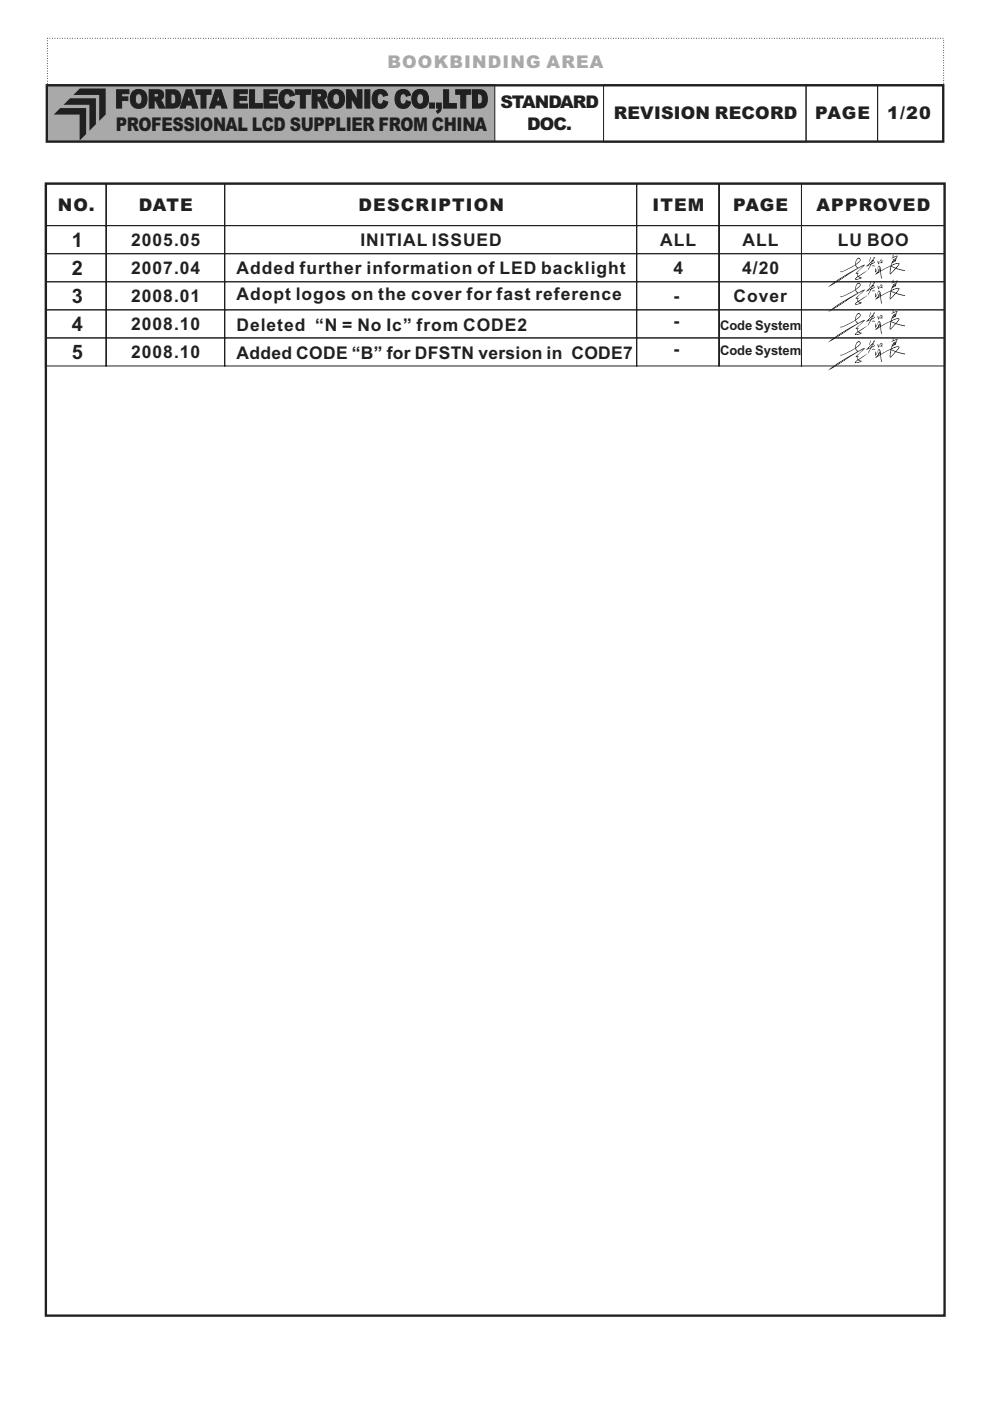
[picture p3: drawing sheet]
<svg xmlns="http://www.w3.org/2000/svg" width="210mm" height="297mm" viewBox="0 0 210 297" stroke-linecap="round" stroke-linejoin="round" font-family="sans-serif">
<path d="M10.1 18h94.8v12h-94.8z" fill-rule="evenodd" fill="#a8a9ad" stroke="#231f20" stroke-width=".21"/>
<path d="M128 18h42.9v12.1h-42.9zM170.9 18h15.2v12h-15.2zM186.1 18h14v12h-14z" fill="none" stroke="#231f20" stroke-width=".21"/>
<path d="M9.9 18.1h190.1v11.9h-190.1z" fill="none" stroke="#231f20" stroke-width=".5"/>
<path d="M10.1 8.1h190v10h-190z" fill="none" stroke="#231f20" stroke-width=".21" stroke-dasharray=".2 .4" stroke-linecap="butt"/>
<g fill="#231f20">
<path d="M14.8 20.8h5.5v5.5l-1.3 1.4v-5.5h-5.5z" fill-rule="evenodd"/>
<path d="M12.8 22.9h5.5v5.5l-1.4 1.4v-5.5h-5.5z" fill-rule="evenodd"/>
<path d="M16.9 18.8h5.5v5.5l-1.4 1.3v-5.5h-5.4z" fill-rule="evenodd"/>
</g>
<g fill="none" stroke="#231f20" stroke-width=".21">
<path d="M9.6 39h12.9v8.8h-12.9zM22.5 39h25.1v8.8h-25.1zM47.6 39h87.4v8.8h-87.4zM135 39h17.5v8.8h-17.5zM152.5 39h17.4v8.8h-17.4zM169.9 39h30.4v8.8h-30.4zM9.6 47.8h12.9v6h-12.9zM9.6 53.8h12.9v5.9h-12.9zM9.6 59.7h12.9v6h-12.9zM22.5 47.8h25.1v6h-25.1zM22.5 53.8h25.1v5.9h-25.1zM22.5 59.7h25.1v6h-25.1z"/>
<path d="M47.6 47.8h87.4v6h-87.4zM47.6 53.8h87.4v5.9h-87.4zM47.6 59.7h87.4v6h-87.4zM135 47.8h17.5v6h-17.5zM135 53.8h17.5v5.9h-17.5zM135 59.7h17.5v6h-17.5zM152.5 47.8h17.4v6h-17.4zM152.5 53.8h17.4v5.9h-17.4zM152.5 59.7h17.4v6h-17.4zM169.9 47.8h30.4v6h-30.4zM169.9 53.8h30.4v5.9h-30.4zM169.9 59.7h30.4v6h-30.4z"/>
</g>
<path d="M9.7 38.9h190.6v240h-190.6z" fill="none" stroke="#231f20" stroke-width=".5"/>
<g fill="#231f20">
<path d="M176.5 60.3l3.2-2zM181.5 59l.4-.3 .6 .2-1.1 .3zM181.7 55.1l-.2 .9 .8-.7v-.2l-.1-.3zM186 55.3h.2l.1 .5 .5-.8 .3 .2-.2 .4 .2 .1h-.5l.4-.4-.2-.2-.5 .9zM184 56.3l1-1.1-.1 .3a.96 .96 0 0 1-.9 .8zM185.2 55.3l.1 .3-.4 .2zM184.9 56.3h.4l.3 .2-.8-.1zM186.5 57.1l.1-.1-.3 .3zM186.6 57.2v.3l-.5 .3zM178.2 57.6h.3l2.4-1.2 .4-.3v-.3a1.26 1.26 0 0 1 .8-1.2 .46 .46 0 0 1 .3 .8l-.9 .8 .5 .6 1.4-.7-1.8 1.8 .5-.1-.2 .5 .1 .2 2-1.3 .5-1.1-.9 .4 1.4-1.4 .3-.6 .2 .1-.4 .6h.2l.2 .5a2.4 2.4 0 0 0-1.5 1.6l-1.9 1.3 .7 .3-.6 .3h-.9l.5-.6v-.6h-.4l.1-.1 1.6-1.6-7.6 4.6a34.2 34.2 0 0 1 6.3-4l-.5-.7-2.4 1.3-.4 .2h-.3zM188.9 56.4a2.32 2.32 0 0 1 1.7-.5l-.7 .9zM189 56.6l.8 .3-1 1.1zM189.4 55.3l.2-.1-.3 .3zM189.6 55h.2l-.3 .1zM185.5 56.9l.2 .6 .6-1.2 .2 .1 .2 .4 .1 .6 2.1-1.1 .1-.3a1.6 1.6 0 0 1 1-1.3l.1-.4-1.1 .5 .3-.2v-.6l.1 .5 .8-.3 .1 .1-.3 1.1-.2-.1-.6 .5-.2 .4a1.42 1.42 0 0 1 1.7-.2l-.6 .8 1.8 .5v.2l-2-.5-1.2 1.2-.1-.6 .2-1-.1-.1-1.9 1 .2 1.5-.2-.1-.2-1.3-1 .6 .9-1.3-.1-.4-.3 .4a.85 .85 0 0 1-.5 .8zM184.6 54.5l-.2 .6v.4z" fill-rule="evenodd"/>
<path d="M176.5 65.6l3.2-2.1zM181.5 64.3l.4-.3 .6 .2-1.1 .3zM181.7 60.4l-.2 .9 .8-.7v-.2l-.1-.3zM186 60.6h.2l.1 .5 .5-.8 .3 .1-.2 .5 .2 .1h-.5l.4-.4-.2-.2-.5 .9zM184 61.6l1-1.1-.1 .3a.96 .96 0 0 1-.9 .8zM185.2 60.6l.1 .3-.4 .2zM184.9 61.6h.4l.3 .2-.8-.1zM186.5 62.4l.1-.1-.3 .3zM186.6 62.5v.3l-.5 .3zM178.2 62.9h.3l2.4-1.2 .4-.3v-.3a1.26 1.26 0 0 1 .8-1.2 .46 .46 0 0 1 .3 .8l-.9 .8 .5 .6 1.4-.7-1.8 1.8 .5-.1-.2 .5 .1 .2 2-1.3 .5-1.1-.9 .3 1.4-1.3 .3-.6 .2 .1-.4 .6h.2l.2 .5a2.4 2.4 0 0 0-1.5 1.5l-1.9 1.4 .7 .3-.6 .3h-.9l.5-.6v-.6h-.4l.1-.1 1.6-1.6-7.6 4.6a34.2 34.2 0 0 1 6.3-4l-.5-.7-2.4 1.3-.4 .2h-.3zM188.9 61.7a2.32 2.32 0 0 1 1.7-.5l-.7 .9zM189 61.9l.8 .3-1 1.1zM189.4 60.6l.2-.1-.3 .3zM189.6 60.3h.2l-.3 .1zM185.5 62.2l.2 .6 .6-1.2 .2 .1 .2 .4 .1 .6 2.1-1.1 .1-.3a1.6 1.6 0 0 1 1-1.3l.1-.4-1.1 .5 .3-.2v-.6l.1 .5 .8-.3 .1 .1-.3 1.1-.2-.1-.6 .5-.2 .4a1.42 1.42 0 0 1 1.7-.2l-.6 .8 1.8 .5v.1l-2-.4-1.2 1.2-.1-.6 .2-1-.1-.1-1.9 1 .2 1.5-.2-.1-.2-1.3-1 .6 .9-1.3-.1-.5-.3 .5a.85 .85 0 0 1-.5 .8zM184.6 59.7l-.2 .7v.4z" fill-rule="evenodd"/>
<path d="M176.5 72l3.2-2zM181.5 70.7l.4-.3 .6 .3-1.1 .2zM181.7 66.8l-.2 .9 .8-.7v-.2l-.1-.2zM186 67.1l.2-.1 .1 .6 .5-.9 .3 .2-.2 .4 .2 .2-.5-.1 .4-.4-.2-.1-.5 .8zM184 68l1-1-.1 .2a.96 .96 0 0 1-.9 .8zM185.2 67l.1 .3-.4 .2zM184.9 68.1l.4-.1 .3 .2h-.8zM186.5 68.8h.1l-.3 .3zM186.6 69v.2l-.5 .3zM178.2 69.3h.3l2.4-1.2 .4-.3v-.2a1.26 1.26 0 0 1 .8-1.2 .46 .46 0 0 1 .3 .7l-.9 .8 .5 .6 1.4-.7-1.8 1.8h.5l-.2 .5 .1 .1 2-1.2 .5-1.1-.9 .3 1.4-1.4 .3-.5h.2l-.4 .6h.2l.2 .5a2.4 2.4 0 0 0-1.5 1.6l-1.9 1.3 .7 .3-.6 .3-.9 .1 .5-.7v-.6l-.4 .1 .1-.2 1.6-1.6-7.6 4.6a34.2 34.2 0 0 1 6.3-4l-.5-.6-2.4 1.2-.4 .2h-.3zM188.9 68.1a2.32 2.32 0 0 1 1.7-.5l-.7 .9zM189 68.3l.8 .3-1 1.1zM189.4 67l.2-.1-.3 .4zM189.6 66.7h.2l-.3 .2zM185.5 68.6l.2 .7 .6-1.3 .2 .1 .2 .4 .1 .6 2.1-1.1 .1-.3a1.6 1.6 0 0 1 1-1.3l.1-.3-1.1 .4 .3-.2v-.6l.1 .5 .8-.3 .1 .1-.3 1.2-.2-.1-.6 .5-.2 .3a1.42 1.42 0 0 1 1.7-.2l-.6 .9 1.8 .4v.2l-2-.5-1.2 1.2-.1-.6 .2-1-.1-.1-1.9 1.1 .2 1.4-.2-.1-.2-1.3-1 .6 .9-1.3-.1-.4-.3 .4a.85 .85 0 0 1-.5 .8zM184.6 66.2l-.2 .6v.4z" fill-rule="evenodd"/>
<path d="M176.5 78l3.2-2.1zM181.5 76.7l.4-.3 .6 .2-1.1 .3zM181.7 72.8l-.2 .9 .8-.7v-.2l-.1-.3zM186 73h.2l.1 .5 .5-.8 .3 .1-.2 .5 .2 .1h-.5l.4-.4-.2-.2-.5 .9zM184 73.9l1-1-.1 .2a.96 .96 0 0 1-.9 .8zM185.2 73l.1 .3-.4 .2zM184.9 74h.4l.3 .1h-.8zM186.5 74.8l.1-.1-.3 .3zM186.6 74.9v.2l-.5 .4zM178.2 75.2l.3 .1 2.4-1.2 .4-.3v-.3a1.26 1.26 0 0 1 .8-1.2 .46 .46 0 0 1 .3 .8l-.9 .7 .5 .6 1.4-.6-1.8 1.8 .5-.1-.2 .5 .1 .2 2-1.3 .5-1.1-.9 .3 1.4-1.4 .3-.5 .2 .1-.4 .5 .2 .1 .2 .4a2.4 2.4 0 0 0-1.5 1.6l-1.9 1.4 .7 .3-.6 .3h-.9l.5-.6v-.6h-.4l.1-.2 1.6-1.5-7.6 4.6a34.2 34.2 0 0 1 6.3-4.1l-.5-.6-2.4 1.3-.4 .2h-.3zM188.9 74.1l1.1-.5h.6l-.7 .9zM189 74.3l.8 .3-1 1.1zM189.4 72.9h.2l-.3 .3zM189.6 72.7l.2-.1-.3 .2zM185.5 74.5l.2 .7 .6-1.2h.2l.2 .5 .1 .6 2.1-1.2 .1-.2a1.6 1.6 0 0 1 1-1.3l.1-.4-1.1 .5 .3-.2v-.6l.1 .5 .8-.3 .1 .1-.3 1.1-.2-.1-.6 .5-.2 .4a1.42 1.42 0 0 1 1.7-.3l-.6 .9 1.8 .5v.1l-2-.5-1.2 1.3-.1-.6 .2-1.1h-.1l-1.9 1 .2 1.5-.2-.1-.2-1.3-1 .6 .9-1.4-.1-.4-.3 .4a.85 .85 0 0 1-.5 .9zM184.6 72.1l-.2 .7v.4z" fill-rule="evenodd"/>
</g>
<path d="M9.6 65.7h12.9v5.9h-12.9zM9.6 71.6h12.9v6h-12.9zM22.5 65.7h25.1v5.9h-25.1zM22.5 71.6h25.1v6h-25.1zM47.6 65.7h87.4v5.9h-87.4zM47.6 71.6h87.4v6h-87.4zM135 65.7h17.5v5.9h-17.5zM135 71.6h17.5v6h-17.5zM152.5 65.7h17.4v5.9h-17.4zM152.5 71.6h17.4v6h-17.4zM169.9 65.7h30.4v5.9h-30.4zM169.9 71.6h30.4v6h-30.4z" fill="none" stroke="#231f20" stroke-width=".21"/>
<text font-size="5.4" fill="#231f20" x="24.4" y="22.9">FORDATA ELECTRONIC CO.,LTD</text>
<g font-size="4.2" fill="#231f20">
<text x="15.2" y="52.3">1</text>
<text x="15.2" y="58.3">2</text>
<text x="15.2" y="64.2">3</text>
<text x="15.2" y="70.1">4</text>
<text x="15.2" y="76.1">5</text>
</g>
<text font-size="4" fill="#231f20" x="24.6" y="27.8">PROFESSIONAL LCD SUPPLIER FROM CHINA</text>
<text font-size="3.7" fill="#a8a9ad" x="82.2" y="14.4">BOOKBINDING AREA</text>
<g font-size="3.7" fill="#231f20">
<text x="106.1" y="23">STANDARD</text>
<text x="111.8" y="27.5">DOC.</text>
<text x="130.1" y="25.3">REVISION RECORD</text>
<text x="172.8" y="25.3">PAGE</text>
<text x="188.1" y="25.3">1/20</text>
<text x="12.3" y="44.7">NO.</text>
<text x="29.4" y="44.7">DATE</text>
<text x="76" y="44.7">DESCRIPTION</text>
<text x="138.3" y="44.7">ITEM</text>
<text x="155.4" y="44.7">PAGE</text>
<text x="173.1" y="44.7">APPROVED</text>
<text x="27.8" y="52.1">2005.05</text>
<text x="76.4" y="52.1">INITIAL ISSUED</text>
<text x="140" y="52.1">ALL</text>
<text x="157.4" y="52.1">ALL</text>
<text x="177.7" y="52.1">LU BOO</text>
<text x="27.8" y="58.1">2007.04</text>
<text x="50.1" y="58.1">Added further information of LED backlight</text>
<text x="142.8" y="58.1">4</text>
<text x="157.4" y="58.1">4/20</text>
<text x="27.8" y="64">2008.01</text>
<text x="50.1" y="63.7">Adopt logos on the cover for fast reference</text>
<text x="142.8" y="64">-</text>
<text x="155.5" y="64">Cover</text>
<text x="27.8" y="70">2008.10</text>
<text x="50.1" y="70.1">Deleted “N = No Ic” from CODE2</text>
<text x="142.8" y="69.3">-</text>
<text x="27.8" y="75.9">2008.10</text>
<text x="50.1" y="76.1">Added CODE “B” for DFSTN version in CODE7</text>
<text x="142.8" y="75.2">-</text>
</g>
<g font-size="2.8" fill="#231f20">
<text x="152.7" y="70">Code System</text>
<text x="152.7" y="75.3">Code System</text>
</g>
</svg>
